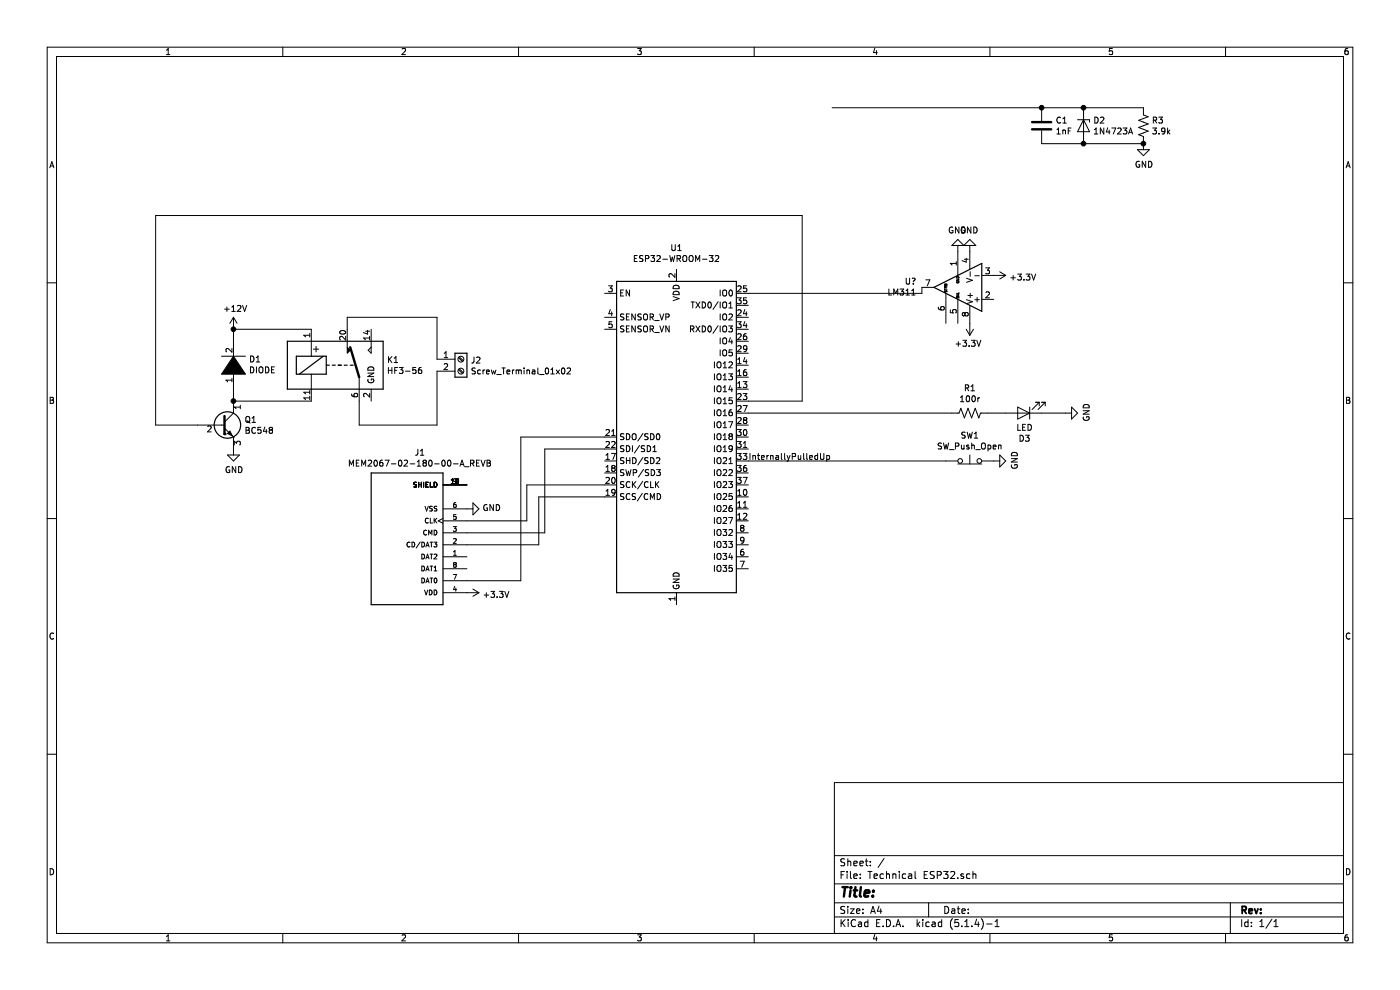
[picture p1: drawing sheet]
EESchema Schematic File Version 4
EELAYER 30 0
EELAYER END
$Descr A4 11693 8268
encoding utf-8
Sheet 1 1
Title ""
Date ""
Rev ""
Comp ""
Comment1 ""
Comment2 ""
Comment3 ""
Comment4 ""
$EndDescr
Wire Wire Line
	7700 2450 7700 2400
Wire Wire Line
	6250 2450 7700 2450
$Comp
L power:GND #PWR?
U 1 1
P 8000 2100
F 0 "#PWR?" H 8000 1850 50  0001 C CNN
F 1 "GND" H 8005 1927 50  0000 C CNN
F 2 "" H 8000 2100 50  0001 C CNN
F 3 "" H 8000 2100 50  0001 C CNN
	1    8000 2100
	-1   0    0    1   
$EndComp
$Comp
L power:GND #PWR?
U 1 1
P 8100 2100
F 0 "#PWR?" H 8100 1850 50  0001 C CNN
F 1 "GND" H 8105 1927 50  0000 C CNN
F 2 "" H 8100 2100 50  0001 C CNN
F 3 "" H 8100 2100 50  0001 C CNN
	1    8100 2100
	-1   0    0    1   
$EndComp
$Comp
L power:+3.3V #PWR?
U 1 1
P 8100 2700
F 0 "#PWR?" H 8100 2550 50  0001 C CNN
F 1 "+3.3V" H 8115 2873 50  0000 C CNN
F 2 "" H 8100 2700 50  0001 C CNN
F 3 "" H 8100 2700 50  0001 C CNN
	1    8100 2700
	-1   0    0    1   
$EndComp
$Comp
L power:+3.3V #PWR?
U 1 1
P 8300 2300
F 0 "#PWR?" H 8300 2150 50  0001 C CNN
F 1 "+3.3V" V 8315 2428 50  0000 L CNN
F 2 "" H 8300 2300 50  0001 C CNN
F 3 "" H 8300 2300 50  0001 C CNN
	1    8300 2300
	0    1    1    0   
$EndComp
$Comp
L Comparator:LM311 U?
U 1 1
P 8000 2400
F 0 "U?" H 8344 2354 50  0000 L CNN
F 1 "LM311" H 8344 2445 50  0000 L CNN
F 2 "" H 8000 2400 50  0001 C CNN
F 3 "http://www.ti.com/lit/ds/symlink/lm311.pdf" H 8000 2400 50  0001 C CNN
	1    8000 2400
	-1   0    0    1   
$EndComp
Wire Wire Line
	4350 4850 3900 4850
Wire Wire Line
	4350 3650 4350 4850
Wire Wire Line
	5050 3650 4350 3650
Wire Wire Line
	4400 4350 3900 4350
Wire Wire Line
	4400 4050 4400 4350
Wire Wire Line
	5050 4050 4400 4050
Wire Wire Line
	4550 3750 5050 3750
Wire Wire Line
	4550 4450 4550 3750
Wire Wire Line
	3900 4450 4550 4450
Wire Wire Line
	4500 4150 5050 4150
Wire Wire Line
	4500 4550 4500 4150
Wire Wire Line
	3900 4550 4500 4550
$Comp
L MEM2067:MEM2067-02-180-00-A_REVB J1
U 1 1
P 3700 4550
F 0 "J1" H 3893 3783 50  0000 C CNN
F 1 "MEM2067-02-180-00-A_REVB" H 3893 3874 50  0000 C CNN
F 2 "MEM2067-02-180-00-A_REVB:GCT_MEM2067-02-180-00-A_REVB" H 3700 4550 50  0001 L BNN
F 3 "" H 3700 4550 50  0001 L BNN
F 4 "GCT" H 3700 4550 50  0001 L BNN "MANUFACTURER"
	1    3700 4550
	-1   0    0    1   
$EndComp
$Comp
L power:GND #PWR05
U 1 1
P 3900 4250
F 0 "#PWR05" H 3900 4000 50  0001 C CNN
F 1 "GND" V 3905 4122 50  0000 R CNN
F 2 "" H 3900 4250 50  0001 C CNN
F 3 "" H 3900 4250 50  0001 C CNN
	1    3900 4250
	0    -1   -1   0   
$EndComp
$Comp
L power:+3.3V #PWR04
U 1 1
P 3900 4950
F 0 "#PWR04" H 3900 4800 50  0001 C CNN
F 1 "+3.3V" V 3915 5078 50  0000 L CNN
F 2 "" H 3900 4950 50  0001 C CNN
F 3 "" H 3900 4950 50  0001 C CNN
	1    3900 4950
	0    1    1    0   
$EndComp
Wire Wire Line
	1300 3550 1650 3550
Wire Wire Line
	1300 1800 1300 3550
Wire Wire Line
	6700 1800 1300 1800
Wire Wire Line
	6700 3350 6700 1800
Wire Wire Line
	6250 3350 6700 3350
Wire Wire Line
	3650 3550 3650 3100
Wire Wire Line
	3000 3550 3650 3550
Wire Wire Line
	3000 3350 3000 3550
Wire Wire Line
	3650 2650 3650 3000
Wire Wire Line
	2900 2650 3650 2650
Wire Wire Line
	2900 2750 2900 2650
$Comp
L Connector:Screw_Terminal_01x02 J2
U 1 1
P 3850 3000
F 0 "J2" H 3930 2992 50  0000 L CNN
F 1 "Screw_Terminal_01x02" H 3930 2901 50  0000 L CNN
F 2 "TerminalBlock:TerminalBlock_Altech_AK300-2_P5.00mm" H 3850 3000 50  0001 C CNN
F 3 "~" H 3850 3000 50  0001 C CNN
	1    3850 3000
	1    0    0    -1  
$EndComp
$Comp
L power:GND #PWR02
U 1 1
P 1950 3750
F 0 "#PWR02" H 1950 3500 50  0001 C CNN
F 1 "GND" H 1955 3577 50  0000 C CNN
F 2 "" H 1950 3750 50  0001 C CNN
F 3 "" H 1950 3750 50  0001 C CNN
	1    1950 3750
	1    0    0    -1  
$EndComp
Connection ~ 1950 3350
$Comp
L Transistor_BJT:BC548 Q1
U 1 1
P 1850 3550
F 0 "Q1" H 2041 3596 50  0000 L CNN
F 1 "BC548" H 2041 3505 50  0000 L CNN
F 2 "Package_TO_SOT_THT:TO-92_Inline" H 2050 3475 50  0001 L CIN
F 3 "http://www.fairchildsemi.com/ds/BC/BC547.pdf" H 1850 3550 50  0001 L CNN
	1    1850 3550
	1    0    0    -1  
$EndComp
Connection ~ 1950 2750
$Comp
L power:+12V #PWR01
U 1 1
P 1950 2750
F 0 "#PWR01" H 1950 2600 50  0001 C CNN
F 1 "+12V" H 1965 2923 50  0000 C CNN
F 2 "" H 1950 2750 50  0001 C CNN
F 3 "" H 1950 2750 50  0001 C CNN
	1    1950 2750
	1    0    0    -1  
$EndComp
Wire Wire Line
	1950 3350 2600 3350
Wire Wire Line
	1950 3250 1950 3350
Wire Wire Line
	1950 2750 2600 2750
Wire Wire Line
	1950 2850 1950 2750
$Comp
L pspice:DIODE D1
U 1 1
P 1950 3050
F 0 "D1" V 1996 2922 50  0000 R CNN
F 1 "DIODE" V 1905 2922 50  0000 R CNN
F 2 "Diode_THT:D_DO-15_P12.70mm_Horizontal" H 1950 3050 50  0001 C CNN
F 3 "~" H 1950 3050 50  0001 C CNN
	1    1950 3050
	0    -1   -1   0   
$EndComp
$Comp
L Relay:HF3-56 K1
U 1 1
P 2800 3050
F 0 "K1" H 3230 3096 50  0000 L CNN
F 1 "HF3-56" H 3230 3005 50  0000 L CNN
F 2 "Relay_SMD:Relay_SPDT_AXICOM_HF3Series_50ohms_Pitch1.27mm" H 3930 3020 50  0001 C CNN
F 3 "http://hiqsdr.com/images/3/3e/Axicom-HF3.pdf" H 2800 3050 50  0001 C CNN
	1    2800 3050
	1    0    0    -1  
$EndComp
Text Label 6250 3850 0    50   ~ 0
InternallyPulledUp
$Comp
L power:GND #PWR06
U 1 1
P 8300 3850
F 0 "#PWR06" H 8300 3600 50  0001 C CNN
F 1 "GND" H 8305 3677 50  0000 C CNN
F 2 "" H 8300 3850 50  0001 C CNN
F 3 "" H 8300 3850 50  0001 C CNN
	1    8300 3850
	0    -1   -1   0   
$EndComp
$Comp
L Switch:SW_Push_Open SW1
U 1 1
P 8100 3850
F 0 "SW1" H 8100 4065 50  0000 C CNN
F 1 "SW_Push_Open" H 8100 3974 50  0000 C CNN
F 2 "Button_Switch_THT:SW_CW_GPTS203211B" H 8100 4050 50  0001 C CNN
F 3 "~" H 8100 4050 50  0001 C CNN
	1    8100 3850
	1    0    0    -1  
$EndComp
Wire Wire Line
	6250 3850 7900 3850
$Comp
L power:GND #PWR09
U 1 1
P 8900 3450
F 0 "#PWR09" H 8900 3200 50  0001 C CNN
F 1 "GND" H 8905 3277 50  0000 C CNN
F 2 "" H 8900 3450 50  0001 C CNN
F 3 "" H 8900 3450 50  0001 C CNN
	1    8900 3450
	0    -1   -1   0   
$EndComp
Wire Wire Line
	8700 3450 8900 3450
Wire Wire Line
	6250 3450 7950 3450
Wire Wire Line
	8250 3450 8400 3450
$Comp
L Device:R_US R1
U 1 1
P 8100 3450
F 0 "R1" V 8305 3450 50  0000 C CNN
F 1 "100r" V 8214 3450 50  0000 C CNN
F 2 "Resistor_THT:R_Axial_DIN0309_L9.0mm_D3.2mm_P12.70mm_Horizontal" V 8140 3440 50  0001 C CNN
F 3 "~" H 8100 3450 50  0001 C CNN
	1    8100 3450
	0    -1   -1   0   
$EndComp
Connection ~ 8700 900 
Wire Wire Line
	6950 900  8700 900 
Connection ~ 9050 1200
Wire Wire Line
	8700 1200 9050 1200
Wire Wire Line
	8700 900  9050 900 
$Comp
L Device:C C1
U 1 1
P 8700 1050
F 0 "C1" H 8815 1096 50  0000 L CNN
F 1 "1nF" H 8815 1005 50  0000 L CNN
F 2 "Capacitor_THT:CP_Radial_D4.0mm_P1.50mm" H 8738 900 50  0001 C CNN
F 3 "~" H 8700 1050 50  0001 C CNN
	1    8700 1050
	1    0    0    -1  
$EndComp
Wire Wire Line
	9050 1200 9550 1200
Wire Wire Line
	9050 900  9550 900 
Connection ~ 9050 900 
$Comp
L Device:D_Zener D2
U 1 1
P 9050 1050
F 0 "D2" V 9004 1129 50  0000 L CNN
F 1 "1N4723A" V 9095 1129 50  0000 L CNN
F 2 "Diode_THT:D_DO-15_P12.70mm_Horizontal" H 9050 1050 50  0001 C CNN
F 3 "~" H 9050 1050 50  0001 C CNN
	1    9050 1050
	0    1    1    0   
$EndComp
Connection ~ 9550 1200
$Comp
L power:GND #PWR08
U 1 1
P 9550 1200
F 0 "#PWR08" H 9550 950 50  0001 C CNN
F 1 "GND" H 9555 1027 50  0000 C CNN
F 2 "" H 9550 1200 50  0001 C CNN
F 3 "" H 9550 1200 50  0001 C CNN
	1    9550 1200
	1    0    0    -1  
$EndComp
$Comp
L Device:R_US R3
U 1 1
P 9550 1050
F 0 "R3" H 9618 1096 50  0000 L CNN
F 1 "3.9k" H 9618 1005 50  0000 L CNN
F 2 "Resistor_THT:R_Axial_DIN0309_L9.0mm_D3.2mm_P12.70mm_Horizontal" V 9590 1040 50  0001 C CNN
F 3 "~" H 9550 1050 50  0001 C CNN
	1    9550 1050
	1    0    0    -1  
$EndComp
$Comp
L RF_Module:ESP32-WROOM-32 U1
U 1 1
P 5650 3650
F 0 "U1" H 5650 5231 50  0000 C CNN
F 1 "ESP32-WROOM-32" H 5650 5140 50  0000 C CNN
F 2 "RF_Module:ESP32-WROOM-32" H 5650 2150 50  0001 C CNN
F 3 "https://www.espressif.com/sites/default/files/documentation/esp32-wroom-32_datasheet_en.pdf" H 5350 3700 50  0001 C CNN
	1    5650 3650
	1    0    0    -1  
$EndComp
$Comp
L Device:LED D3
U 1 1
P 8550 3450
F 0 "D3" H 8543 3666 50  0000 C CNN
F 1 "LED" H 8543 3575 50  0000 C CNN
F 2 "LED_THT:LED_D3.0mm" H 8550 3450 50  0001 C CNN
F 3 "~" H 8550 3450 50  0001 C CNN
	1    8550 3450
	-1   0    0    1   
$EndComp
$EndSCHEMATC
